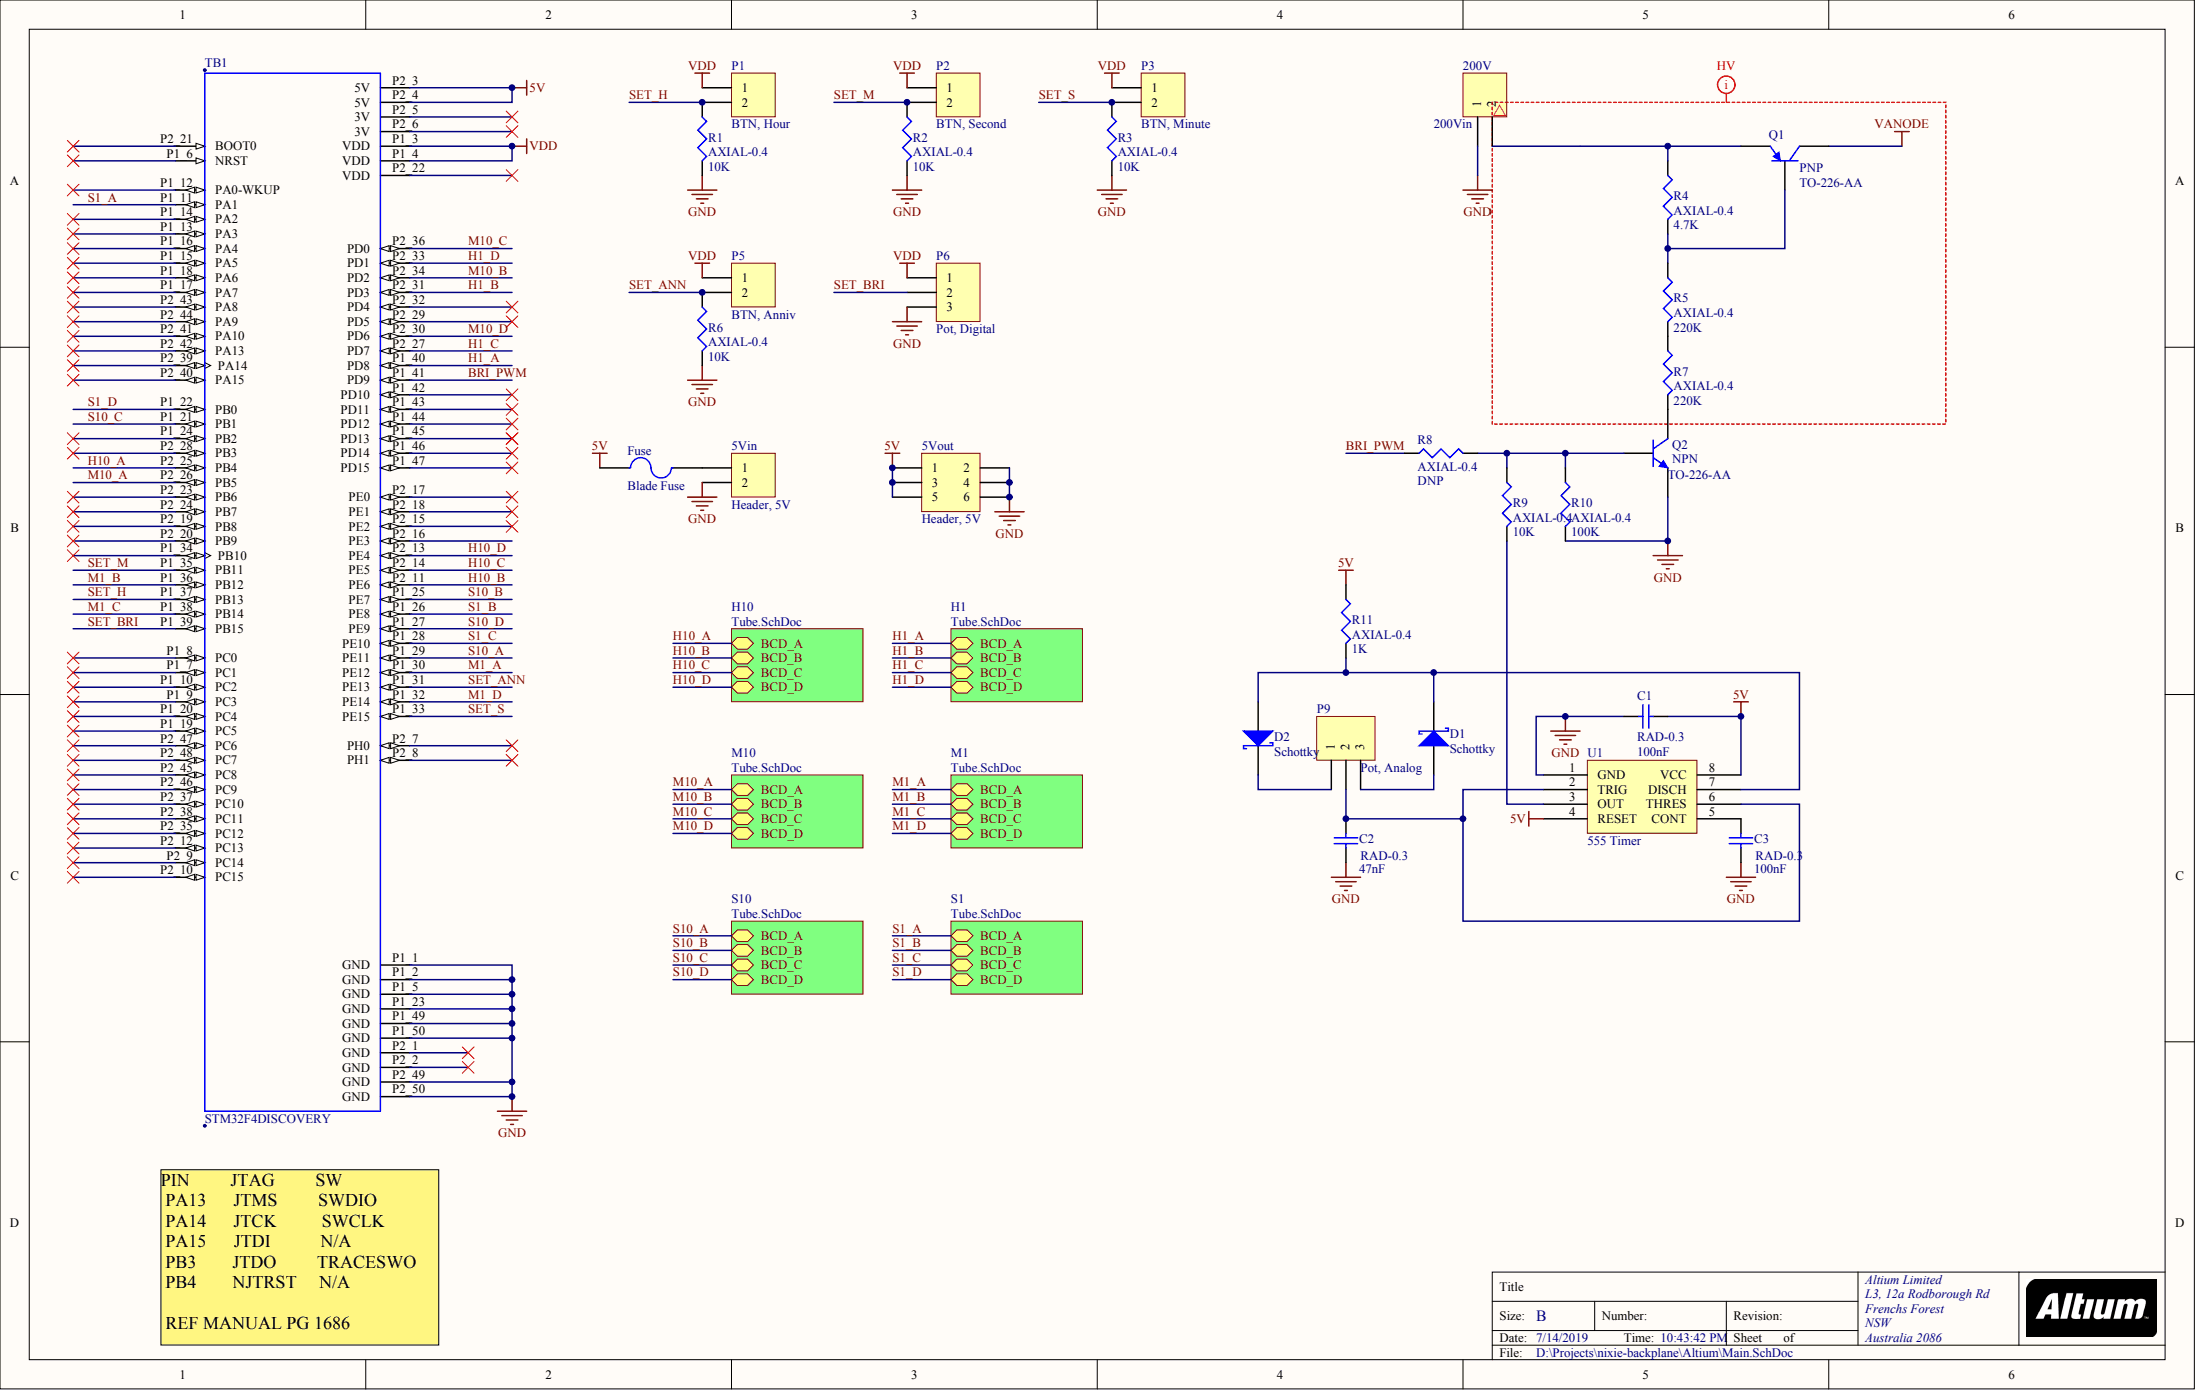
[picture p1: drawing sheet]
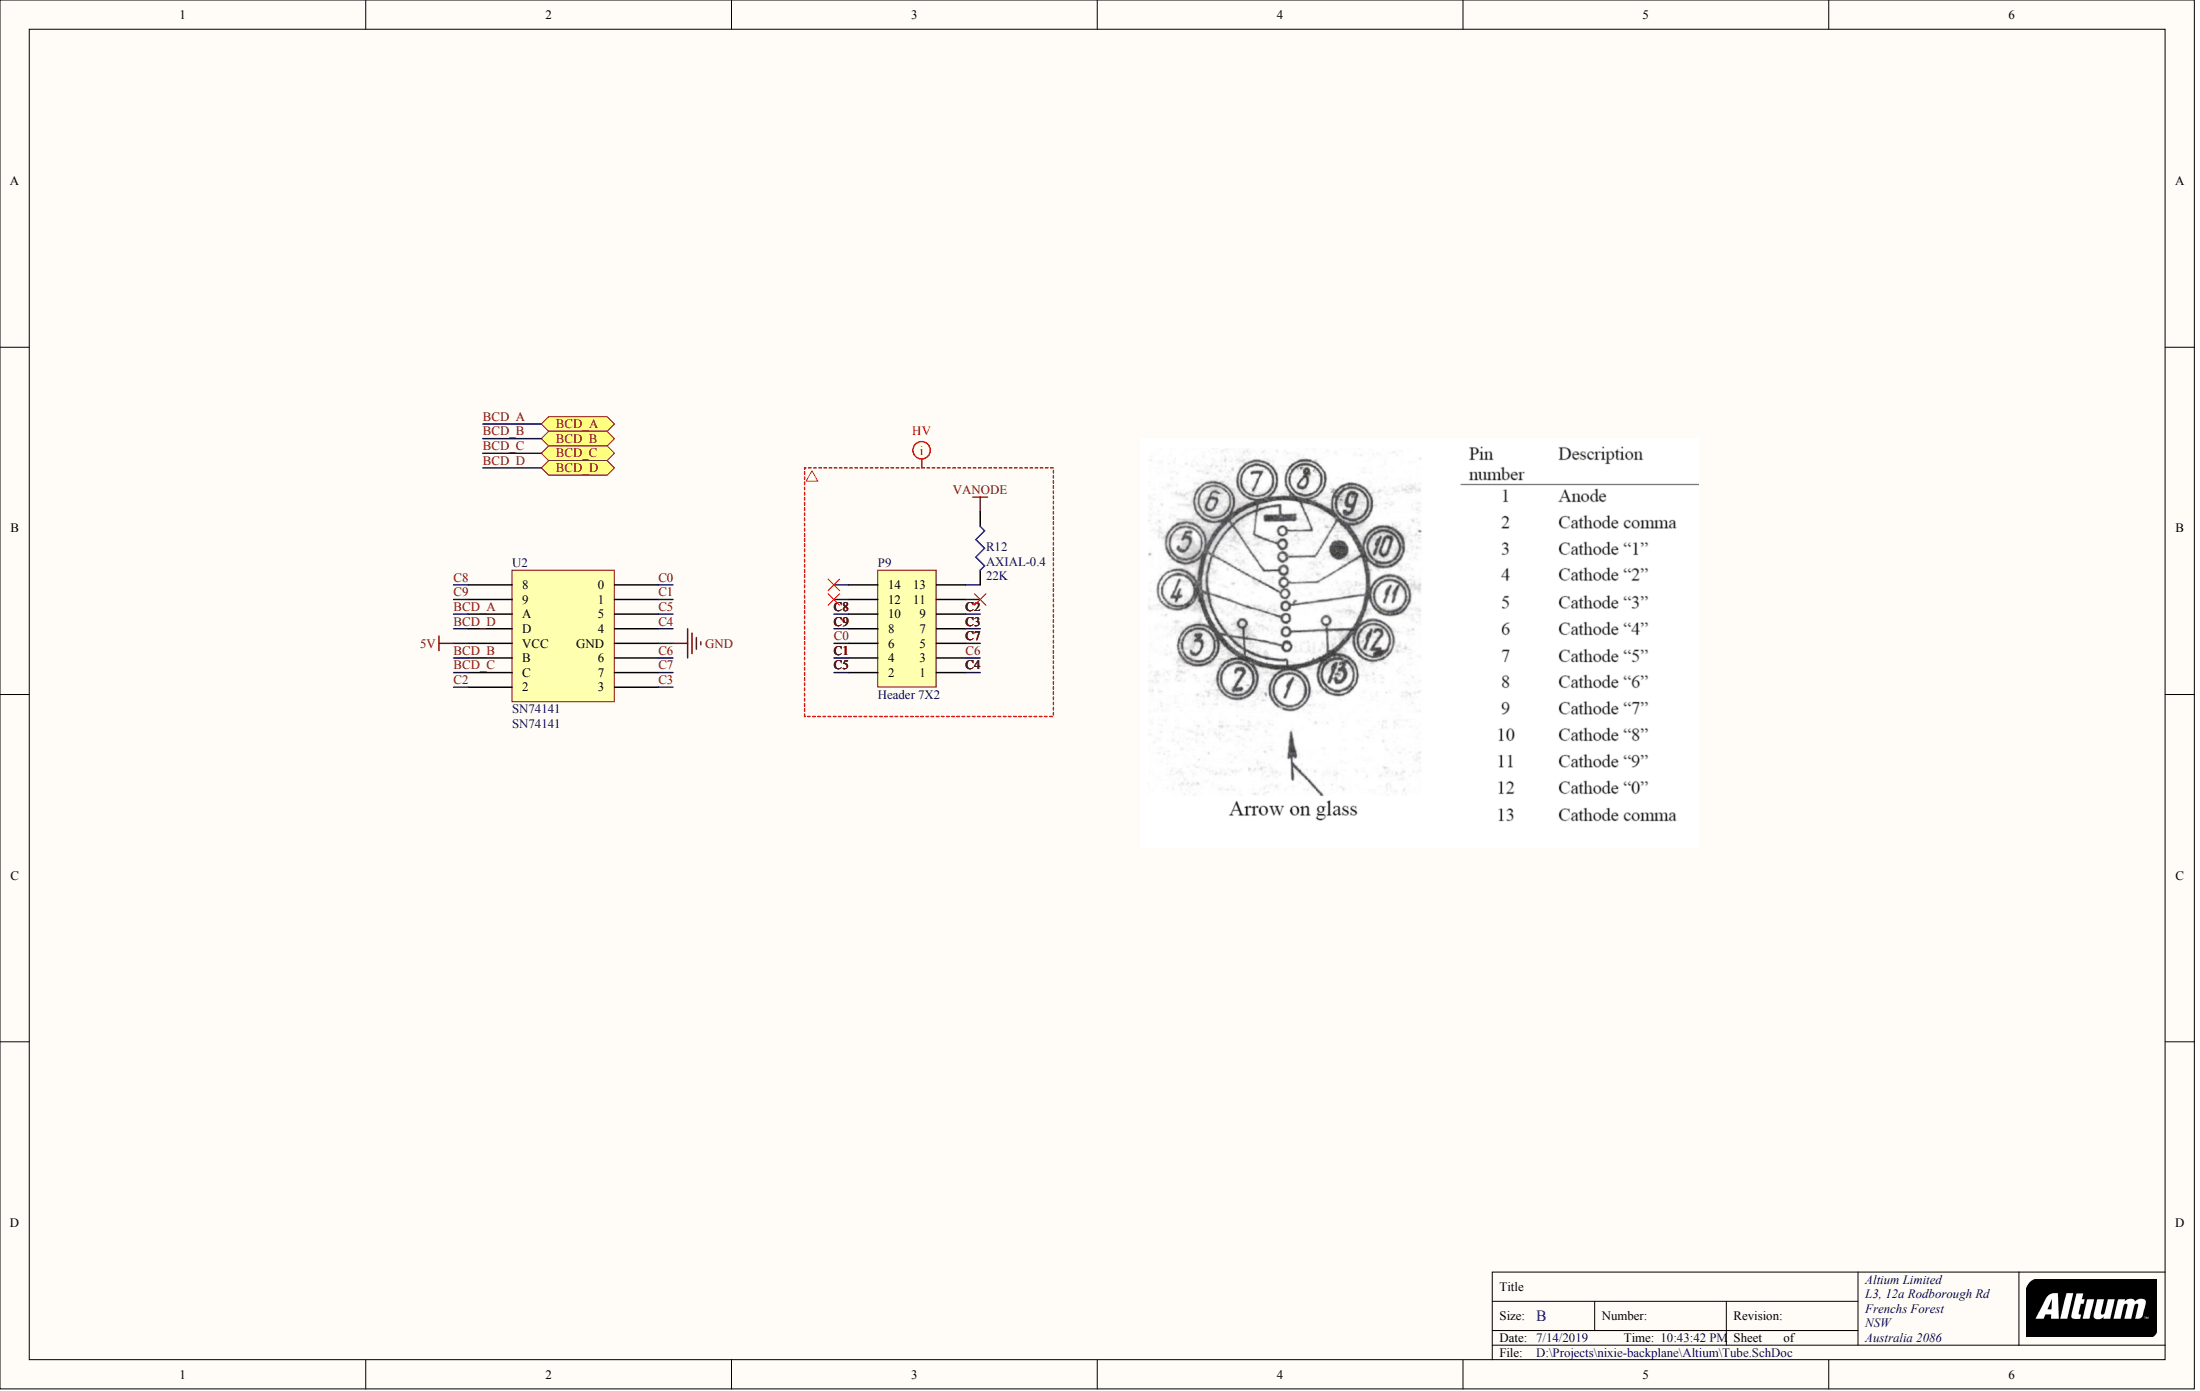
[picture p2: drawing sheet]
# Altium project Nixie_Backplane.PrjPCB
Project: Nixie Clock; Revision: 1; Title: =DocumentName
2 sheets, 48 parts. Net scope: hierarchical (ports join the sheet entries above them; power ports are global).
Board file: Nixie_Backplane_PCB.PcbDoc
Sheets:
  Main.SchDoc
    H10 = Tube.SchDoc
    H1 = Tube.SchDoc
    M10 = Tube.SchDoc
    M1 = Tube.SchDoc
    S10 = Tube.SchDoc
    S1 = Tube.SchDoc

## Sheet Main.SchDoc: =DocumentName
size B; Organization: Altium Limited; Address1: L3, 12a Rodborough Rd; Address2: Frenchs Forest; Address3: NSW; Address4: Australia 2086

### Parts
5Vin  Header, 5V  [HDR1X2]
5Vout  Header, 5V  [HDR2X3]
200V  200Vin  [HDR1X2H]
C1  value 100nF  [RAD-0.3]  (hidden comment: Cap)
C2  value 47nF  [RAD-0.3]
C3  value 100nF  [RAD-0.3]  (hidden comment: Cap)
D1  Schottky  [AXIAL-0.4]
D2  Schottky  [AXIAL-0.4]
Fuse  Blade Fuse  [FUSEHOLDER]
P1  BTN, Hour  [HDR1X2]
P2  BTN, Second  [HDR1X2]
P3  BTN, Minute  [HDR1X2]
P5  BTN, Anniv  [HDR1X2]
P6  Pot, Digital  [HDR1X3]
P9  Pot, Analog  [HDR1X3]
Q1  PNP  PackageReference: TO-226-AA  [T0-226-BEND]
Q2  NPN  PackageReference: TO-226-AA  [T0-226-BEND]
R1  AXIAL-0.4  value 10K  [AXIAL-0.4]
R2  AXIAL-0.4  value 10K  [AXIAL-0.4]
R3  AXIAL-0.4  value 10K  [AXIAL-0.4]
R4  AXIAL-0.4  value 4.7K  [AXIAL-0.4]
R5  AXIAL-0.4  value 220K  [AXIAL-0.4]
R6  AXIAL-0.4  value 10K  [AXIAL-0.4]
R7  AXIAL-0.4  value 220K  [AXIAL-0.4]
R8  AXIAL-0.4  value DNP  [AXIAL-0.4]
R9  AXIAL-0.4  value 10K  [AXIAL-0.4]
R10  AXIAL-0.4  value 100K  [AXIAL-0.4]
R11  AXIAL-0.4  value 1K  [AXIAL-0.4]
TB1  STM32F4DISCOVERY  [*MODULE_STM32F4DISCOVERY_STM32F4DISCOVERY_Primary]
U1  555 Timer  [DIP-8]

### Sub-sheets
H1 = Tube.SchDoc: BCD_A, BCD_B, BCD_C, BCD_D
H10 = Tube.SchDoc: BCD_A, BCD_B, BCD_C, BCD_D
M1 = Tube.SchDoc: BCD_A, BCD_B, BCD_C, BCD_D
M10 = Tube.SchDoc: BCD_A, BCD_B, BCD_C, BCD_D
S1 = Tube.SchDoc: BCD_A, BCD_B, BCD_C, BCD_D
S10 = Tube.SchDoc: BCD_A, BCD_B, BCD_C, BCD_D

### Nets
5V: 5Vout.1 5Vout.3 5Vout.5 C1.1 Fuse.2 R11.1 TB1.P2_3(5V) TB1.P2_4(5V) U1.4(RESET) U1.8(VCC)
GND: 5Vin.2 5Vout.2 5Vout.4 5Vout.6 200V.1 C1.2 C2.1 C3.1 P6.3 Q2.3(E) R1.2 R2.2 R3.2 R6.2 R10.2 TB1.P1_1(GND) TB1.P1_2(GND) TB1.P1_5(GND) TB1.P1_23(GND) TB1.P1_49(GND) TB1.P1_50(GND) TB1.P2_49(GND) TB1.P2_50(GND) U1.1(GND)
VANODE: Q1.1(C)
VDD: P1.1 P2.1 P3.1 P5.1 P6.1 TB1.P1_3(VDD) TB1.P1_4(VDD)
BRI_PWM: R8.1 TB1.P1_41(PD9)
H1_A: TB1.P1_40(PD8) ; sheet H1/BCD_A
H1_B: TB1.P2_31(PD3) ; sheet H1/BCD_B
H1_C: TB1.P2_27(PD7) ; sheet H1/BCD_C
H1_D: TB1.P2_33(PD1) ; sheet H1/BCD_D
H10_A: TB1.P2_25(PB4) ; sheet H10/BCD_A
H10_B: TB1.P2_11(PE6) ; sheet H10/BCD_B
H10_C: TB1.P2_14(PE5) ; sheet H10/BCD_C
H10_D: TB1.P2_13(PE4) ; sheet H10/BCD_D
M1_A: TB1.P1_30(PE12) ; sheet M1/BCD_A
M1_B: TB1.P1_36(PB12) ; sheet M1/BCD_B
M1_C: TB1.P1_38(PB14) ; sheet M1/BCD_C
M1_D: TB1.P1_32(PE14) ; sheet M1/BCD_D
M10_A: TB1.P2_26(PB5) ; sheet M10/BCD_A
M10_B: TB1.P2_34(PD2) ; sheet M10/BCD_B
M10_C: TB1.P2_36(PD0) ; sheet M10/BCD_C
M10_D: TB1.P2_30(PD6) ; sheet M10/BCD_D
S1_A: TB1.P1_11(PA1) ; sheet S1/BCD_A
S1_B: TB1.P1_26(PE8) ; sheet S1/BCD_B
S1_C: TB1.P1_28(PE10) ; sheet S1/BCD_C
S1_D: TB1.P1_22(PB0) ; sheet S1/BCD_D
S10_A: TB1.P1_29(PE11) ; sheet S10/BCD_A
S10_B: TB1.P1_25(PE7) ; sheet S10/BCD_B
S10_C: TB1.P1_21(PB1) ; sheet S10/BCD_C
S10_D: TB1.P1_27(PE9) ; sheet S10/BCD_D
SET_ANN: P5.2 R6.1 TB1.P1_31(PE13)
SET_BRI: P6.2 TB1.P1_39(PB15)
SET_H: P1.2 R1.1 TB1.P1_37(PB13)
SET_M: P2.2 R2.1 TB1.P1_35(PB11)
SET_S: P3.2 R3.1 TB1.P1_33(PE15)
Net5Vin_1: 5Vin.1 Fuse.1
Net200V_2: 200V.2 Q1.3(E) R4.1
NetC2_2: C2.2 P9.2 U1.2(TRIG) U1.6(THRES)
NetC3_2: C3.2 U1.5(CONT)
NetD1_1: D1.1(A) P9.3
NetD1_2: D1.2(K) D2.1(A) R11.2 U1.7(DISCH)
NetD2_2: D2.2(K) P9.1
NetQ1_2: Q1.2(B) R4.2 R5.1
NetQ2_1: Q2.1(C) R7.2
NetQ2_2: Q2.2(B) R8.2 R9.1 R10.1
NetR5_2: R5.2 R7.1
NetR9_2: R9.2 U1.3(OUT)

Not connected (* = marked no-connect by the designer): TB1 P1_6(NRST)* P1_7(PC1)* P1_8(PC0)* P1_9(PC3)* P1_10(PC2)* P1_12(PA0-WKUP)* P1_13(PA3)* P1_14(PA2)* P1_15(PA5)* P1_16(PA4)* P1_17(PA7)* P1_18(PA6)* P1_19(PC5)* P1_20(PC4)* P1_24(PB2)* P1_34(PB10)* P1_42(PD10)* P1_43(PD11)* P1_44(PD12)* P1_45(PD13)* P1_46(PD14)* P1_47(PD15)* P2_1(GND)* P2_2(GND)* P2_5(3V)* P2_6(3V)* P2_7(PH0)* P2_8(PH1)* P2_9(PC14)* P2_10(PC15)* P2_12(PC13)* P2_15(PE2)* P2_16(PE3) P2_17(PE0)* P2_18(PE1)* P2_19(PB8)* P2_20(PB9)* P2_21(BOOT0)* P2_22(VDD)* P2_23(PB6)* P2_24(PB7)* P2_28(PB3)* P2_29(PD5)* P2_32(PD4)* P2_35(PC12)* P2_37(PC10)* P2_38(PC11)* P2_39(PA14)* P2_40(PA15)* P2_41(PA10)* P2_42(PA13)* P2_43(PA8)* P2_44(PA9)* P2_45(PC8)* P2_46(PC9)* P2_47(PC6)* P2_48(PC7)*

### Layout directives
net class HV; rule Clearance Constraint [Clearance = 40mil]: VANODE

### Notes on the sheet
- PIN         JTAG         SW
  PA13      JTMS         SWDIO
  PA14      JTCK          SWCLK
  PA15      JTDI           N/A
  PB3        JTDO         TRACESWO
  PB4        NJTRST     N/A
  REF MANUAL PG 1686

## Sheet Tube.SchDoc: =DocumentName
size B; Organization: Altium Limited; Address1: L3, 12a Rodborough Rd; Address2: Frenchs Forest; Address3: NSW; Address4: Australia 2086
Used 6 times, as channels H10, H1, M10, M1, S10, S1. Parts and nets are listed once, with the designators drawn on the sheet.

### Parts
P9  Header 7X2  [HDR2X7]
R12  AXIAL-0.4  value 22K  [AXIAL-0.4]
U2  SN74141  [DIP-16]

### Ports
BCD_A, BCD_B, BCD_C, BCD_D

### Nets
5V: U2.5(VCC)
GND: U2.12(GND)
VANODE: R12.1
BCD_A: U2.3(A) ; port BCD_A
BCD_B: U2.6(B) ; port BCD_B
BCD_C: U2.7(C) ; port BCD_C
BCD_D: U2.4(D) ; port BCD_D
C0: P9.6 U2.16(0)
C1: P9.4 U2.15(1)
C2: P9.9 U2.8(2)
C3: P9.7 U2.9(3)
C4: P9.1 U2.13(4)
C5: P9.2 U2.14(5)
C6: P9.3 U2.11(6)
C7: P9.5 U2.10(7)
C8: P9.10 U2.1(8)
C9: P9.8 U2.2(9)
NetP9_13: P9.13 R12.2

Not connected (* = marked no-connect by the designer): P9 11* 12* 14*

### Channels
H10: designators end in _H10; ports BCD_A=H10_A BCD_B=H10_B BCD_C=H10_C BCD_D=H10_D
H1: designators end in _H1; ports BCD_A=H1_A BCD_B=H1_B BCD_C=H1_C BCD_D=H1_D
M10: designators end in _M10; ports BCD_A=M10_A BCD_B=M10_B BCD_C=M10_C BCD_D=M10_D
M1: designators end in _M1; ports BCD_A=M1_A BCD_B=M1_B BCD_C=M1_C BCD_D=M1_D
S10: designators end in _S10; ports BCD_A=S10_A BCD_B=S10_B BCD_C=S10_C BCD_D=S10_D
S1: designators end in _S1; ports BCD_A=S1_A BCD_B=S1_B BCD_C=S1_C BCD_D=S1_D

### Layout directives
net class HV: C0, C1, C2, C3, C4, C5, C6, C7, C8, C9, VANODE

## Nets that join several sheets
5V: Main (10 pins), H10 (U2_H10.5), H1 (U2_H1.5), M10 (U2_M10.5), M1 (U2_M1.5), S10 (U2_S10.5), S1 (U2_S1.5)
GND: Main (24 pins), H10 (U2_H10.12), H1 (U2_H1.12), M10 (U2_M10.12), M1 (U2_M1.12), S10 (U2_S10.12), S1 (U2_S1.12)
VANODE: Main (Q1.1), H10 (R12_H10.1), H1 (R12_H1.1), M10 (R12_M10.1), M1 (R12_M1.1), S10 (R12_S10.1), S1 (R12_S1.1)
H1_A: Main (TB1.P1_40), H1 (U2_H1.3)
H1_B: Main (TB1.P2_31), H1 (U2_H1.6)
H1_C: Main (TB1.P2_27), H1 (U2_H1.7)
H1_D: Main (TB1.P2_33), H1 (U2_H1.4)
H10_A: Main (TB1.P2_25), H10 (U2_H10.3)
H10_B: Main (TB1.P2_11), H10 (U2_H10.6)
H10_C: Main (TB1.P2_14), H10 (U2_H10.7)
H10_D: Main (TB1.P2_13), H10 (U2_H10.4)
M1_A: Main (TB1.P1_30), M1 (U2_M1.3)
M1_B: Main (TB1.P1_36), M1 (U2_M1.6)
M1_C: Main (TB1.P1_38), M1 (U2_M1.7)
M1_D: Main (TB1.P1_32), M1 (U2_M1.4)
M10_A: Main (TB1.P2_26), M10 (U2_M10.3)
M10_B: Main (TB1.P2_34), M10 (U2_M10.6)
M10_C: Main (TB1.P2_36), M10 (U2_M10.7)
M10_D: Main (TB1.P2_30), M10 (U2_M10.4)
S1_A: Main (TB1.P1_11), S1 (U2_S1.3)
S1_B: Main (TB1.P1_26), S1 (U2_S1.6)
S1_C: Main (TB1.P1_28), S1 (U2_S1.7)
S1_D: Main (TB1.P1_22), S1 (U2_S1.4)
S10_A: Main (TB1.P1_29), S10 (U2_S10.3)
S10_B: Main (TB1.P1_25), S10 (U2_S10.6)
S10_C: Main (TB1.P1_21), S10 (U2_S10.7)
S10_D: Main (TB1.P1_27), S10 (U2_S10.4)
